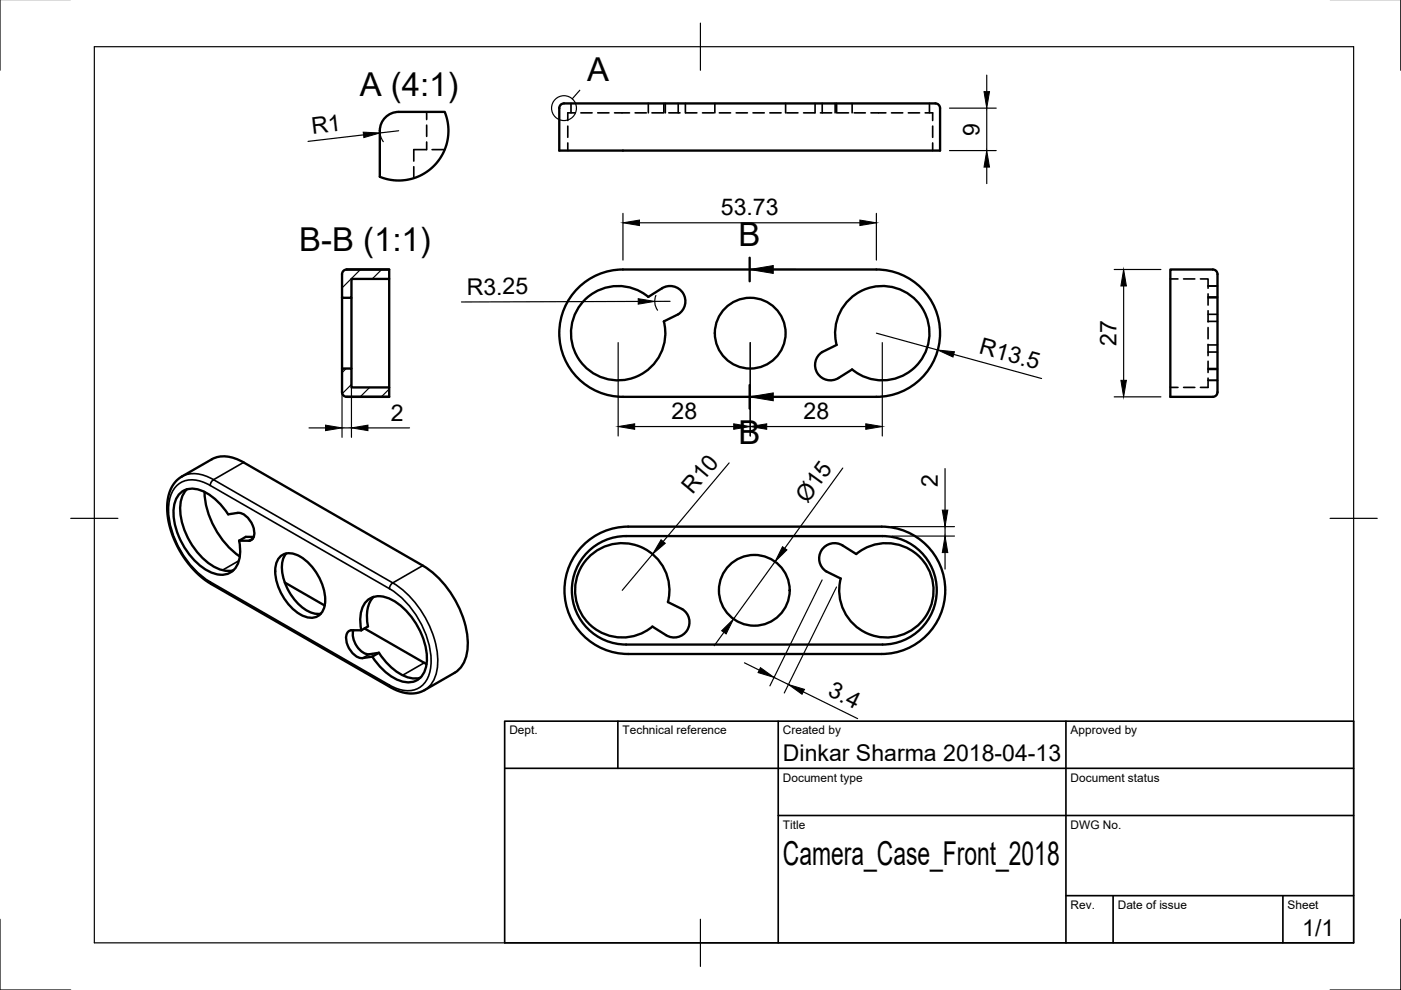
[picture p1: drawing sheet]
<svg xmlns="http://www.w3.org/2000/svg" width="297mm" height="210mm" viewBox="0 0 297 210" stroke-linecap="round" stroke-linejoin="round" font-family="sans-serif">
<!-- layer: Visible -->
<g fill="none" stroke="#000" stroke-width=".5">
<path d="M81.7 24.9a4 4 0 0 1 2.9-1.2h9.7l.5 1.5 .2 1.5 .1 1.5-.2 1.7-.5 1.4-.6 1.4-.8 1.3-1 1.2-1.2 1-1.3 .8-1.3 .6-1.5 .5-1.5 .2-1.6-.1-1.6-.2-1.5-.5v-9.8a4 4 0 0 1 1.2-2.8zM118.9 22.2l.7-.3h78.7a1 1 0 0 1 1 1v9h-80.7v-9zM72.8 57.4l.7-.3h9v2h-8v4h-2v-5zM73.5 57.1h9M82.5 59.1v23M248.1 57.1l9.4 .1a1.02 1.02 0 0 1 .6 1v24.9a1.01 1.01 0 0 1-1 1h-9zM72.5 78.1h2v4h8v2h-9a1 1 0 0 1-1-1zM72.5 63.1v15M74.5 63.1v15M123 60.6a13.4 13.4 0 0 1 9.1-3.5h53.7a13.5 13.5 0 0 1 13.5 13.5 13.5 13.5 0 0 1-13.5 13.5h-53.7a13.5 13.5 0 0 1-12.6-8.6 13.5 13.5 0 0 1 3.5-14.9zM123.6 64a10 10 0 0 1 13.9-1.1l2.8-1.8a3.3 3.3 0 0 1 4.5 1.1 3.3 3.3 0 0 1-1 4.4l-3.1 1.5a10 10 0 0 1-12 12.3 10 10 0 0 1-5.1-16.4zM180.1 63.4a10 10 0 0 1 13.9 0 10 10 0 0 1 .5 13.9 10 10 0 0 1-13.8 1l-2.9 1.8a3.3 3.3 0 0 1-4.5-1 3.3 3.3 0 0 1 1-4.5l3.1-1.5a10 10 0 0 1 2.7-9.7z"/>
<path d="M73.5 84.1h9M37.4 101.9l1-.8 6.5-3.7a6.6 6.6 0 0 1 6.7 .6l38 21.9a21 21 0 0 1 9.6 17 6.7 6.7 0 0 1-2.8 5.8l-7.4 4.1-1.1 .2h-1.1l-2.4-.5-1.6-.8-39-22.5-2.3-2-2.3-2.7-1.8-3-1.2-3.2-.7-3.1v-3l.7-2.5zM39.6 103.7a6.7 6.7 0 0 0-1.2 6.4 15.4 15.4 0 0 0 7.7 10.4 5 5 0 0 0 3.4 .4M43.4 104.3a18.1 18.1 0 0 0 7.4 13.7M50.7 114.6a7 7 0 0 1-1.2 6.3 4.4 4.4 0 0 1-5.5 .1 15.4 15.4 0 0 1-7.2-13 4.1 4.1 0 0 1 4.8-4.3 11.5 11.5 0 0 1 6.8 5.4l2-.4a4.1 4.1 0 0 1 3.5 4 1.62 1.62 0 0 1-1 2M53.6 114.2l-.7 .5M53.8 113.8h-1.7l-1.4 .8 2.2 .1M59.4 118.1a3.4 3.4 0 0 1 4.3-.1 11.4 11.4 0 0 1 5.2 10.1 2.98 2.98 0 0 1-4.4 2.6 11.2 11.2 0 0 1-6.1-10.6l.2-.8zM60.7 117.3a6.4 6.4 0 0 0-.3 6.3 10.1 10.1 0 0 0 6.3 6.5h1.3M124.1 115.1a13.5 13.5 0 0 1 9.1-3.4h53.7a13.5 13.5 0 0 1 13.5 13.5 13.5 13.5 0 0 1-13.5 13.5h-53.7a13.5 13.5 0 0 1-12.6-8.7 13.5 13.5 0 0 1 3.5-14.9zM124.6 117a11.5 11.5 0 0 1 8.1-3.3h54.4a11.5 11.5 0 0 1 11.5 11.5 11.5 11.5 0 0 1-11.5 11.5h-54.4a11.5 11.5 0 0 1-10.6-7.1 11.5 11.5 0 0 1 2.5-12.6zM125 117.9a10 10 0 0 1 12-1.4 10 10 0 0 1 4.6 11.2l3.1 1.5a3.3 3.3 0 0 1 1 4.4 3.3 3.3 0 0 1-4.5 1.1l-2.9-1.8a10 10 0 0 1-13.8-1.1 10 10 0 0 1 .5-13.9z"/>
<path d="M174.6 116.2a3.3 3.3 0 0 1 4.1-.5l2.8 1.8a10 10 0 0 1 15.7 4 10 10 0 0 1-8.6 13.6 10 10 0 0 1-10.4-12.4l-3-1.5a3.3 3.3 0 0 1-.6-5zM60.4 123.5l8.4 4.9M74.9 133.6a4.5 4.5 0 0 0 3 5.1l2.4-.3M76.6 133.6h-2.2a1.82 1.82 0 0 0-.9 2.6 4 4 0 0 0 3.4 3.3l2-.3M76.6 133.6a7 7 0 0 1 1.2-6.2 4.4 4.4 0 0 1 5.5-.1 15.4 15.4 0 0 1 7.2 12.9 4.1 4.1 0 0 1-4.8 4.4 11.5 11.5 0 0 1-6.8-5.4M77.3 133.2l13.1 7.6M79.2 126.6a6.8 6.8 0 0 0-1.2 6.2l-1.4 .8M80.3 138.4l-1.4 .8M80.3 138.4a11.3 11.3 0 0 0 7.3 5.4l1.5-.1"/>
<circle cx="159.1" cy="70.6" r="7.5"/>
<circle cx="159.9" cy="125.2" r="7.5"/>
</g>
<!-- layer: Hidden -->
<g fill="none" stroke="#000" stroke-width=".35">
<path d="M87.7 35.3v2.5M90.4 31.7h-2.7v2.5M90.5 23.7v1.6M90.5 26.5v2.4M90.5 30.1v1.6M91.6 31.7h2.7M120.4 26.7v2.4M120.4 30.3v1.6M121.1 21.9v2M122 23.9h-1.6v1.6M123.2 23.9h2.3M126.7 23.9h2.4"/>
<path d="M130.3 23.9h3.2M134.7 23.9h2.3M137.5 21.9v2M138.2 23.9h2.4M140.7 21.9v2M141.1 21.9v2M141.8 23.9h2.4M143.8 21.9v2M145.3 21.9v2M145.4 23.9h2.4M148.9 23.9h2.4M151.6 21.9v2"/>
<path d="M152.5 23.9h2.4M156.1 23.9h2.4M159.7 23.9h2.3M163.2 23.9h2.4M166.6 21.9v2M166.8 23.9h2.4M170.4 23.9h2.4M172.8 21.9v2M173.9 23.9h2.4M174.3 21.9v2M177.1 21.9v2M177.4 21.9v2"/>
<path d="M177.5 23.9h2.4M180.7 21.9v2M181.1 23.9h2.4M184.7 23.9h3.1M189 23.9h2.4M192.6 23.9h2.4M196.2 23.9h1.5v1.6M197.1 21.9v2M197.7 26.7v2.4M197.7 30.3v1.6M248.1 59.1h1.7M250.9 59.1h2.4"/>
<path d="M254.5 59.1h1.6v2M256.1 62.3v2.4M256.1 65.9v2.4M256.1 69.4v2.4M256.1 73v2.4M256.1 76.6v2.4M256.1 78.3h2M256.1 73.1h2M256.1 74.6h2M256.1 66.6h2M256.1 68.1h2M256.1 63h2"/>
<path d="M256.1 60.6h2M256.1 78.1h2M256.1 63.1h2M248.1 82.1h1.7M250.9 82.1h2.4M256.1 80.2v1.9h-1.6M256.1 80.6h2"/>
</g>
<!-- layer: Visible Narrow -->
<g fill="none" stroke="#000" stroke-width=".35">
<path d="M51.6 98l-6.3 3.7M38.5 101a6.6 6.6 0 0 1 6.8 .7M44.6 102.9a5.9 5.9 0 0 0-7 0 7.6 7.6 0 0 0-1.8 6.4 19.8 19.8 0 0 0 8.8 14.1M44.6 102.9l38 21.9M45.3 101.7l38 21.9M45.3 101.7a1.56 1.56 0 0 0-.7 1.2M50.7 118.9l-3.5 2M89.6 119.9l-6.3 3.7M44.6 123.4l38 21.8M44.6 123.4l.2 .4M78.3 138.7l-1.4 .8M82.6 124.8a19.5 19.5 0 0 1 8.8 15.3 5.9 5.9 0 0 1-3.4 6.1 6.6 6.6 0 0 1-5.4-1"/>
<path d="M83.3 123.6a21 21 0 0 1 9.5 16.9 6.7 6.7 0 0 1-2.8 5.8M83.3 123.6a1.56 1.56 0 0 0-.7 1.2M82.6 145.2l.2 .5M89.9 140.5l-4.5 2.7"/>
</g>
<!-- layer: Border -->
<path d="M0 -.1v15M297 -.1v15M20 9.9h267v190h-267zM148.5 4.9v10M15 109.9h10M282 109.9h10M0 194.9v15h15M148.5 194.9v10M297 194.9v15h-15" fill="none" stroke="#000" stroke-width=".25"/>
<!-- layer: TitleBlock -->
<path d="M107 152.9h180v47h-180zM131 152.9v10M165 152.9v47M226 152.9v47M107 162.9h180M165 172.9h122M226 189.9h61M236 189.9v10M272 189.9v10" fill="none" stroke="#000" stroke-width=".35"/>
<!-- layer: Dimensions -->
<g fill="none" stroke="#000" stroke-width=".25">
<path d="M209.2 15.9v3.5M77.1 28.6l-11.8 1.4M80.5 27.7l.2 1 .6 1.3M84.5 27.7l-3.9 .5M201.3 31.9h9.9M201.3 22.9h9.9M209.2 22.9v9M209.2 35.4v3.5M132.1 45.2v9.9M135.6 47.2h46.7M185.8 45.2v9.9M236.2 57.1h9.9"/>
<path d="M131.1 72.6v19.8M135.3 63.9l-37.5 .1M139.1 62.6a3.3 3.3 0 0 0 .3 3.2M142.1 63.9h-3.3M159.1 72.6v19.8M185.8 70.6l13 3.6M187.1 72.6v19.8M202.2 75.1l18.6 5.2M238.2 60.6v20M65.5 90.7h3.5M72.5 80.1v12.6M72.5 90.7h2"/>
<path d="M74.5 80.1v12.6M78 90.7h8.8M134.6 90.4h21M154.6 98.2l-14 16.6M162.6 90.4h21M178.7 99.2l-12.3 17M200.4 99.3v8.9M236.2 84.1h9.9M138.4 117.5l-6.5 7.7M164.3 119.1l-8.8 12.1M188.9 111.7h13.5M189.1 113.7h13.3"/>
<path d="M200.4 111.7v2M200.4 117.2v3.5M153.5 134.1l-2.1 2.8M174.3 123l-11.1 22.4M177.4 124.5l-11.1 22.4M157.8 140.5l3.2 1.6M164.1 143.6l3.1 1.5M170.3 146.7l11.5 5.7"/>
</g>
<g fill="#000" stroke="#000" stroke-width=".21">
<path d="M208.6 19.4h1.2l-.6 3.5zM77 28l3.6 .2-3.5 1zM209.2 31.9l.6 3.5h-1.2zM132.1 47.2l3.5-.5v1.1zM182.3 46.7l3.5 .5-3.5 .6zM135.3 63.3l3.5 .6-3.5 .6zM198.8 74.2l3.6 .4-.3 1.1zM238.2 57.1l.6 3.5h-1.1zM69 90.1l3.5 .6-3.5 .6zM74.5 90.7l3.5-.6v1.2zM131.1 90.4l3.5-.5v1.1zM155.6 89.9l3.5 .5-3.5 .6z"/>
<path d="M159.1 90.4l3.5-.5v1.1zM183.6 89.9l3.5 .5-3.5 .6zM237.7 80.6h1.1l-.6 3.5zM140.2 114.4l.9 .8-2.7 2.3zM165.9 115.9l.9 .7-2.5 2.5zM200.4 113.7l.6 3.5h-1.2zM199.8 108.2h1.2l-.6 3.5zM153 133.7l2.5-2.5-1.5 3.2zM161.2 141.6l2.9 2-3.4-1zM167.2 145.1l3.4 1.1-.6 1z"/>
</g>
<!-- layer: Annotations -->
<g fill="none" stroke="#000" stroke-width=".25">
<path d="M122.9 19.1l-1.6 1.9M163.9 57.1h5M163.9 84.1h5"/>
<circle cx="119.6" cy="22.9" r="2.64"/>
</g>
<!-- layer: Hatching -->
<path d="M76.4 57.1l-3.9 4M80.9 57.1l-2 2M73.4 78.1l-.9 .9M74.5 81.5l-1.9 2M78.4 82.1l-2 2M82.5 82.5l-1.6 1.6" fill="none" stroke="#000" stroke-width=".25"/>
<!-- layer: Annotations -->
<path d="M158.9 54.6v5M158.9 81.6v5" fill="none" stroke="#000" stroke-width=".5"/>
<path d="M158.9 57.1l5-.8v1.7zM158.9 84.1l5-.8v1.7z" fill="#000" stroke="#000" stroke-width=".21"/>
<g font-size="7">
<text x="124.5" y="17.2">A</text>
<text x="76.3" y="20.3">A (4:1)</text>
<text x="63.4" y="53.3">B-B (1:1)</text>
<text x="156.5" y="52.1">B</text>
<text x="156.5" y="94.1">B</text>
<text x="166" y="183.4">Camera_Case_Front_2018</text>
</g>
<g font-size="4.9">
<text x="66.2" y="28.4" transform="rotate(-7 66.2 28.4)">R1</text>
<text x="207.7" y="28.8" transform="rotate(-90 207.7 28.8)">9</text>
<text x="152.8" y="45.7">53.73</text>
<text x="99" y="62.5">R3.25</text>
<text x="207.4" y="75" transform="rotate(15 207.4 75)">R13.5</text>
<text x="236.7" y="73.3" transform="rotate(-90 236.7 73.3)">27</text>
<text x="82.9" y="89.2">2</text>
<text x="142.4" y="88.9">28</text>
<text x="170.4" y="88.9">28</text>
<text x="146.8" y="105" transform="rotate(-50 146.8 105)">R10</text>
<text x="171.2" y="106.8" transform="rotate(-54 171.2 106.8)">Ø15</text>
<text x="198.9" y="103.3" transform="rotate(-90 198.9 103.3)">2</text>
<text x="175.3" y="147.4" transform="rotate(26 175.3 147.4)">3.4</text>
<text x="166" y="161.4">Dinkar Sharma 2018-04-13</text>
<text x="276.1" y="198.6">1/1</text>
</g>
<g font-size="2.5">
<text x="108" y="155.7">Dept.</text>
<text x="132" y="155.7">Technical reference</text>
<text x="166" y="155.7">Created by</text>
<text x="227" y="155.7">Approved by</text>
<text x="166" y="165.7">Document type</text>
<text x="227" y="165.7">Document status</text>
<text x="166" y="175.7">Title</text>
<text x="227" y="175.7">DWG No.</text>
<text x="227" y="192.7">Rev.</text>
<text x="237" y="192.7">Date of issue</text>
<text x="273" y="192.7">Sheet</text>
</g>
</svg>
